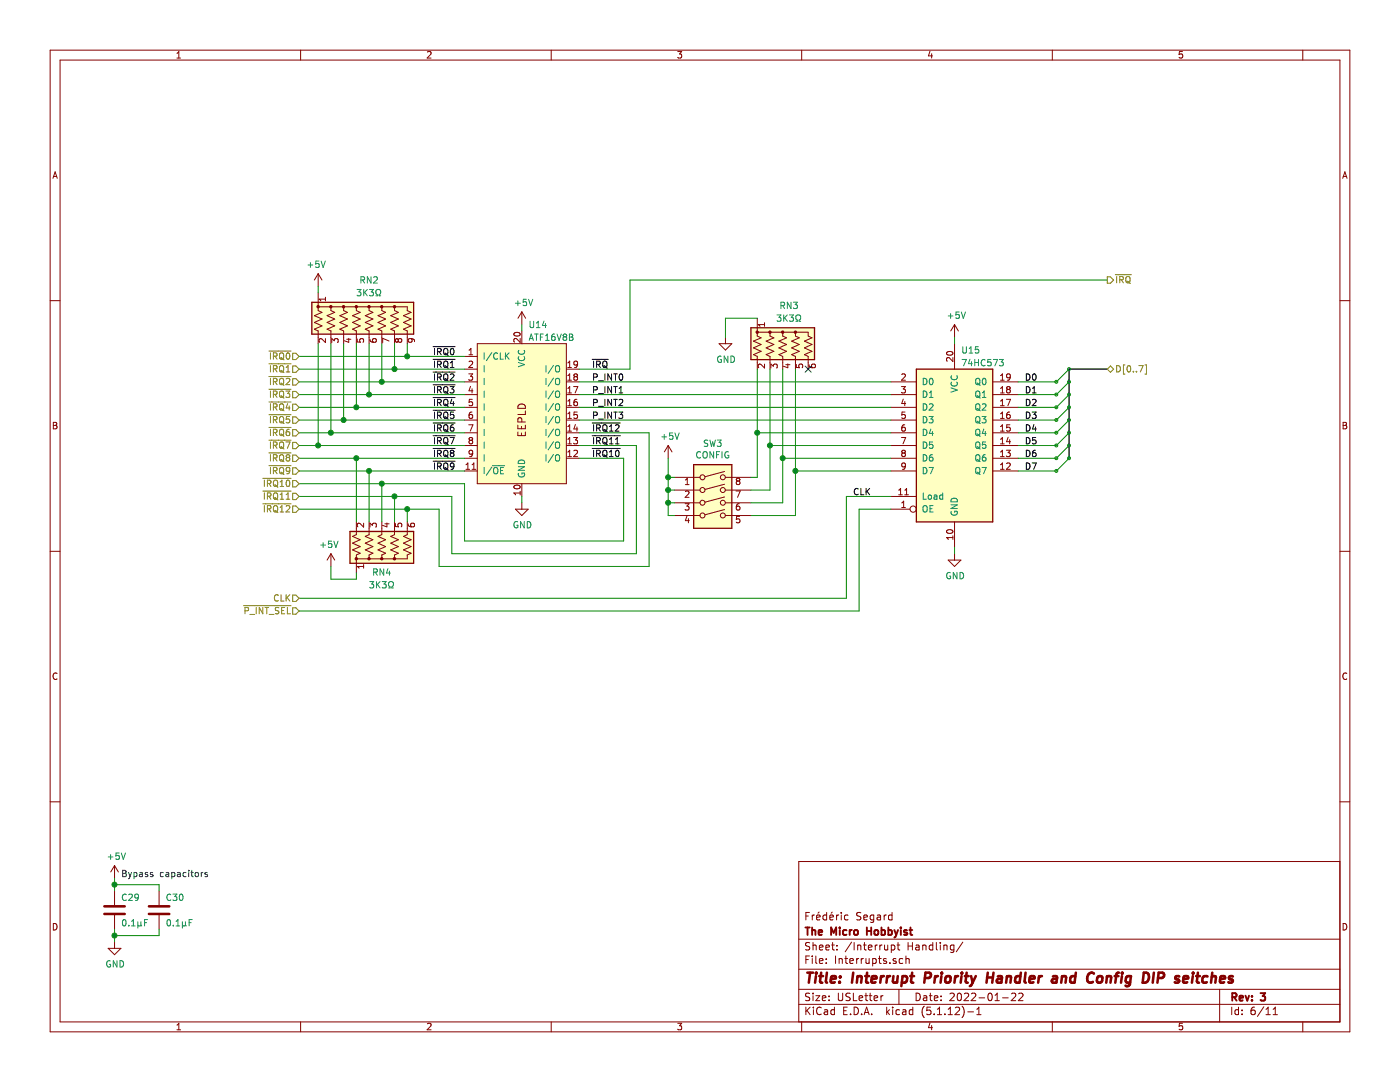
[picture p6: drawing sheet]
EESchema Schematic File Version 4
EELAYER 30 0
EELAYER END
$Descr USLetter 11000 8500
encoding utf-8
Sheet 6 11
Title "Interrupt Priority Handler and Config DIP seitches"
Date "2022-01-22"
Rev "3"
Comp "The Micro Hobbyist"
Comment1 "Frédéric Segard"
Comment2 ""
Comment3 ""
Comment4 ""
$EndDescr
Connection ~ 900  7350
Text Notes 950  6900 0    50   ~ 0
Bypass capacitors
Wire Wire Line
	900  7400 900  7350
$Comp
L power:+5V #PWR?
U 1 1
P 900 6900
AR Path="/624DB02C" Ref="#PWR?"  Part="1" 
AR Path="/5F3EA81D/624DB02C" Ref="#PWR?"  Part="1" 
AR Path="/60CF5668/624DB02C" Ref="#PWR?"  Part="1" 
AR Path="/63885FFC/624DB02C" Ref="#PWR?"  Part="1" 
AR Path="/61BE126B/624DB02C" Ref="#PWR?"  Part="1" 
AR Path="/61D74077/624DB02C" Ref="#PWR?"  Part="1" 
AR Path="/6229D10A/624DB02C" Ref="#PWR?"  Part="1" 
AR Path="/61CDC8A2/624DB02C" Ref="#PWR?"  Part="1" 
AR Path="/624CB96A/624DB02C" Ref="#PWR068"  Part="1" 
F 0 "#PWR068" H 900 6750 50  0001 C CNN
F 1 "+5V" H 915 7073 50  0000 C CNN
F 2 "" H 900 6900 50  0001 C CNN
F 3 "" H 900 6900 50  0001 C CNN
	1    900  6900
	1    0    0    -1  
$EndComp
$Comp
L Device:C C?
U 1 1
P 1250 7150
AR Path="/624DB032" Ref="C?"  Part="1" 
AR Path="/5F3EA81D/624DB032" Ref="C?"  Part="1" 
AR Path="/60CF5668/624DB032" Ref="C?"  Part="1" 
AR Path="/63885FFC/624DB032" Ref="C?"  Part="1" 
AR Path="/61BE126B/624DB032" Ref="C?"  Part="1" 
AR Path="/61D74077/624DB032" Ref="C?"  Part="1" 
AR Path="/6229D10A/624DB032" Ref="C?"  Part="1" 
AR Path="/61CDC8A2/624DB032" Ref="C?"  Part="1" 
AR Path="/624CB96A/624DB032" Ref="C30"  Part="1" 
F 0 "C30" H 1300 7250 50  0000 L CNN
F 1 "0.1µF" H 1300 7050 50  0000 L CNN
F 2 "Capacitor_THT:C_Disc_D3.0mm_W1.6mm_P2.50mm" H 1288 7000 50  0001 C CNN
F 3 "~" H 1250 7150 50  0001 C CNN
	1    1250 7150
	1    0    0    -1  
$EndComp
Wire Wire Line
	1250 7000 1250 6950
Wire Wire Line
	1250 7300 1250 7350
Wire Wire Line
	900  6900 900  6950
$Comp
L Device:C C?
U 1 1
P 900 7150
AR Path="/624DB03D" Ref="C?"  Part="1" 
AR Path="/5F3EA81D/624DB03D" Ref="C?"  Part="1" 
AR Path="/60CF5668/624DB03D" Ref="C?"  Part="1" 
AR Path="/63885FFC/624DB03D" Ref="C?"  Part="1" 
AR Path="/61BE126B/624DB03D" Ref="C?"  Part="1" 
AR Path="/61D74077/624DB03D" Ref="C?"  Part="1" 
AR Path="/6229D10A/624DB03D" Ref="C?"  Part="1" 
AR Path="/61CDC8A2/624DB03D" Ref="C?"  Part="1" 
AR Path="/624CB96A/624DB03D" Ref="C29"  Part="1" 
F 0 "C29" H 950 7250 50  0000 L CNN
F 1 "0.1µF" H 950 7050 50  0000 L CNN
F 2 "Capacitor_THT:C_Disc_D3.0mm_W1.6mm_P2.50mm" H 938 7000 50  0001 C CNN
F 3 "~" H 900 7150 50  0001 C CNN
	1    900  7150
	1    0    0    -1  
$EndComp
Wire Wire Line
	900  7000 900  6950
Wire Wire Line
	900  6950 1250 6950
Wire Wire Line
	900  7300 900  7350
Wire Wire Line
	900  7350 1250 7350
Connection ~ 900  6950
$Comp
L power:GND #PWR?
U 1 1
P 900 7400
AR Path="/5F86B098/624DB04A" Ref="#PWR?"  Part="1" 
AR Path="/624DB04A" Ref="#PWR?"  Part="1" 
AR Path="/63885FFC/624DB04A" Ref="#PWR?"  Part="1" 
AR Path="/61BE126B/624DB04A" Ref="#PWR?"  Part="1" 
AR Path="/61D74077/624DB04A" Ref="#PWR?"  Part="1" 
AR Path="/6229D10A/624DB04A" Ref="#PWR?"  Part="1" 
AR Path="/61CDC8A2/624DB04A" Ref="#PWR?"  Part="1" 
AR Path="/624CB96A/624DB04A" Ref="#PWR069"  Part="1" 
F 0 "#PWR069" H 900 7150 50  0001 C CNN
F 1 "GND" H 905 7227 50  0000 C CNN
F 2 "" H 900 7400 50  0001 C CNN
F 3 "" H 900 7400 50  0001 C CNN
	1    900  7400
	1    0    0    -1  
$EndComp
$Comp
L power:+5V #PWR?
U 1 1
P 4100 2550
AR Path="/62AB696A" Ref="#PWR?"  Part="1" 
AR Path="/60CF5668/62AB696A" Ref="#PWR?"  Part="1" 
AR Path="/63885FFC/62AB696A" Ref="#PWR?"  Part="1" 
AR Path="/61BE17A8/62AB696A" Ref="#PWR?"  Part="1" 
AR Path="/61D74077/62AB696A" Ref="#PWR?"  Part="1" 
AR Path="/61D74077/61F0E8E6/62AB696A" Ref="#PWR?"  Part="1" 
AR Path="/61C59C1E/62AB696A" Ref="#PWR?"  Part="1" 
AR Path="/61D74077/6226E583/62AB696A" Ref="#PWR?"  Part="1" 
AR Path="/623467BB/62AB696A" Ref="#PWR?"  Part="1" 
AR Path="/61CDC8A2/62AB696A" Ref="#PWR?"  Part="1" 
AR Path="/624CB96A/62AB696A" Ref="#PWR061"  Part="1" 
F 0 "#PWR061" H 4100 2400 50  0001 C CNN
F 1 "+5V" H 4115 2723 50  0000 C CNN
F 2 "" H 4100 2550 50  0001 C CNN
F 3 "" H 4100 2550 50  0001 C CNN
	1    4100 2550
	1    0    0    -1  
$EndComp
Wire Wire Line
	4100 2600 4100 2550
$Comp
L power:GND #PWR?
U 1 1
P 4100 3950
AR Path="/624DB057" Ref="#PWR?"  Part="1" 
AR Path="/5F3EA81D/624DB057" Ref="#PWR?"  Part="1" 
AR Path="/60CF5668/624DB057" Ref="#PWR?"  Part="1" 
AR Path="/63885FFC/624DB057" Ref="#PWR?"  Part="1" 
AR Path="/61BE17A8/624DB057" Ref="#PWR?"  Part="1" 
AR Path="/61D74077/624DB057" Ref="#PWR?"  Part="1" 
AR Path="/61D74077/61F0E8E6/624DB057" Ref="#PWR?"  Part="1" 
AR Path="/61C59C1E/624DB057" Ref="#PWR?"  Part="1" 
AR Path="/61D74077/6226E583/624DB057" Ref="#PWR?"  Part="1" 
AR Path="/623467BB/624DB057" Ref="#PWR?"  Part="1" 
AR Path="/61CDC8A2/624DB057" Ref="#PWR?"  Part="1" 
AR Path="/624CB96A/624DB057" Ref="#PWR065"  Part="1" 
F 0 "#PWR065" H 4100 3700 50  0001 C CNN
F 1 "GND" H 4105 3777 50  0000 C CNN
F 2 "" H 4100 3950 50  0001 C CNN
F 3 "" H 4100 3950 50  0001 C CNN
	1    4100 3950
	1    0    0    -1  
$EndComp
$Comp
L 0_Fred's_Local_Library:ATF16V8B U?
U 1 1
P 4100 2650
AR Path="/61D74077/62AB696C" Ref="U?"  Part="1" 
AR Path="/61D74077/61F0E8E6/62AB696C" Ref="U?"  Part="1" 
AR Path="/61C59C1E/62AB696C" Ref="U?"  Part="1" 
AR Path="/61D74077/6226E583/62AB696C" Ref="U?"  Part="1" 
AR Path="/623467BB/62AB696C" Ref="U?"  Part="1" 
AR Path="/61CDC8A2/62AB696C" Ref="U?"  Part="1" 
AR Path="/624CB96A/62AB696C" Ref="U14"  Part="1" 
AR Path="/62AB696C" Ref="U?"  Part="1" 
F 0 "U14" H 4150 2750 50  0000 L CNN
F 1 "ATF16V8B" H 4150 2650 50  0000 L CNN
F 2 "Package_DIP:DIP-20_W7.62mm_Socket" H 4100 2650 50  0001 C CNN
F 3 "http://ww1.microchip.com/downloads/en/DeviceDoc/Atmel-0364-PLD-ATF16V8B-8BQ-8BQL-Datasheet.pdf" H 4100 2650 50  0001 C CNN
	1    4100 2650
	1    0    0    -1  
$EndComp
$Comp
L power:+5V #PWR?
U 1 1
P 2500 2250
AR Path="/62AB696D" Ref="#PWR?"  Part="1" 
AR Path="/5F3EA81D/62AB696D" Ref="#PWR?"  Part="1" 
AR Path="/60CF5668/62AB696D" Ref="#PWR?"  Part="1" 
AR Path="/62BC6D80/62AB696D" Ref="#PWR?"  Part="1" 
AR Path="/63885FFC/62AB696D" Ref="#PWR?"  Part="1" 
AR Path="/61BE17A8/62AB696D" Ref="#PWR?"  Part="1" 
AR Path="/61D74077/62AB696D" Ref="#PWR?"  Part="1" 
AR Path="/61D74077/61F0E8E6/62AB696D" Ref="#PWR?"  Part="1" 
AR Path="/61C59C1E/62AB696D" Ref="#PWR?"  Part="1" 
AR Path="/61D74077/6226E583/62AB696D" Ref="#PWR?"  Part="1" 
AR Path="/623467BB/62AB696D" Ref="#PWR?"  Part="1" 
AR Path="/61CDC8A2/62AB696D" Ref="#PWR?"  Part="1" 
AR Path="/624CB96A/62AB696D" Ref="#PWR060"  Part="1" 
F 0 "#PWR060" H 2500 2100 50  0001 C CNN
F 1 "+5V" H 2515 2423 50  0000 C CNN
F 2 "" H 2500 2250 50  0001 C CNN
F 3 "" H 2500 2250 50  0001 C CNN
	1    2500 2250
	-1   0    0    -1  
$EndComp
Wire Wire Line
	4100 3900 4100 3950
Wire Wire Line
	2350 2800 3200 2800
Wire Wire Line
	2350 2900 3100 2900
Wire Wire Line
	2350 3000 3000 3000
Wire Wire Line
	2350 3100 2900 3100
Wire Wire Line
	2350 3200 2800 3200
Wire Wire Line
	2500 2700 2500 3500
Wire Wire Line
	2600 2700 2600 3400
Wire Wire Line
	2700 2700 2700 3300
Wire Wire Line
	2800 2700 2800 3200
Wire Wire Line
	2900 2700 2900 3100
Wire Wire Line
	3000 2700 3000 3000
Wire Wire Line
	3100 2700 3100 2900
Wire Wire Line
	3200 2700 3200 2800
Wire Wire Line
	2500 2250 2500 2300
$Comp
L Device:R_Network08_US RN?
U 1 1
P 2900 2500
AR Path="/62AB696E" Ref="RN?"  Part="1" 
AR Path="/63885FFC/62AB696E" Ref="RN?"  Part="1" 
AR Path="/61BE17A8/62AB696E" Ref="RN?"  Part="1" 
AR Path="/61D74077/62AB696E" Ref="RN?"  Part="1" 
AR Path="/61D74077/61F0E8E6/62AB696E" Ref="RN?"  Part="1" 
AR Path="/61C59C1E/62AB696E" Ref="RN?"  Part="1" 
AR Path="/61D74077/6226E583/62AB696E" Ref="RN?"  Part="1" 
AR Path="/623467BB/62AB696E" Ref="RN?"  Part="1" 
AR Path="/61CDC8A2/62AB696E" Ref="RN?"  Part="1" 
AR Path="/624CB96A/62AB696E" Ref="RN2"  Part="1" 
F 0 "RN2" H 2900 2800 50  0000 C CNN
F 1 "3K3Ω" H 2900 2700 50  0000 C CNN
F 2 "Resistor_THT:R_Array_SIP9" V 3375 2500 50  0001 C CNN
F 3 "http://www.vishay.com/docs/31509/csc.pdf" H 2900 2500 50  0001 C CNN
	1    2900 2500
	1    0    0    -1  
$EndComp
Text Label 3400 2800 0    50   ~ 0
~IRQ0
Text Label 3400 2900 0    50   ~ 0
~IRQ1
Text Label 3400 3000 0    50   ~ 0
~IRQ2
Text Label 3400 3100 0    50   ~ 0
~IRQ3
Text Label 3400 3200 0    50   ~ 0
~IRQ4
Text Label 3400 3300 0    50   ~ 0
~IRQ5
Text Label 3400 3400 0    50   ~ 0
~IRQ6
Text Label 3400 3500 0    50   ~ 0
~IRQ7
Text Label 4650 2900 0    50   ~ 0
~IRQ
Text HLabel 8700 2200 2    50   Output ~ 0
~IRQ
Wire Wire Line
	2350 3500 2500 3500
Wire Wire Line
	2350 3400 2600 3400
Wire Wire Line
	2350 3300 2700 3300
Text Label 4650 3000 0    50   ~ 0
P_INT0
Text Label 4650 3100 0    50   ~ 0
P_INT1
Text Label 4650 3200 0    50   ~ 0
P_INT2
Text Label 4650 3300 0    50   ~ 0
P_INT3
$Comp
L 74xx:74LS573 U?
U 1 1
P 7500 3500
AR Path="/61CDC8A2/62AB696F" Ref="U?"  Part="1" 
AR Path="/624CB96A/62AB696F" Ref="U15"  Part="1" 
F 0 "U15" H 7550 4250 50  0000 L CNN
F 1 "74HC573" H 7550 4150 50  0000 L CNN
F 2 "Package_DIP:DIP-20_W7.62mm_Socket" H 7500 3500 50  0001 C CNN
F 3 "74xx/74hc573.pdf" H 7500 3500 50  0001 C CNN
	1    7500 3500
	1    0    0    -1  
$EndComp
$Comp
L power:+5V #PWR?
U 1 1
P 7500 2650
AR Path="/62AB6970" Ref="#PWR?"  Part="1" 
AR Path="/5F3EA81D/62AB6970" Ref="#PWR?"  Part="1" 
AR Path="/60CF5668/62AB6970" Ref="#PWR?"  Part="1" 
AR Path="/63885FFC/62AB6970" Ref="#PWR?"  Part="1" 
AR Path="/61BE126B/62AB6970" Ref="#PWR?"  Part="1" 
AR Path="/61D74077/62AB6970" Ref="#PWR?"  Part="1" 
AR Path="/6229D10A/62AB6970" Ref="#PWR?"  Part="1" 
AR Path="/61CDC8A2/62AB6970" Ref="#PWR?"  Part="1" 
AR Path="/624CB96A/62AB6970" Ref="#PWR063"  Part="1" 
F 0 "#PWR063" H 7500 2500 50  0001 C CNN
F 1 "+5V" H 7515 2823 50  0000 C CNN
F 2 "" H 7500 2650 50  0001 C CNN
F 3 "" H 7500 2650 50  0001 C CNN
	1    7500 2650
	1    0    0    -1  
$EndComp
Wire Wire Line
	7500 2700 7500 2650
$Comp
L power:GND #PWR?
U 1 1
P 7500 4350
AR Path="/62AB6971" Ref="#PWR?"  Part="1" 
AR Path="/5F3EA81D/62AB6971" Ref="#PWR?"  Part="1" 
AR Path="/60CF5668/62AB6971" Ref="#PWR?"  Part="1" 
AR Path="/63885FFC/62AB6971" Ref="#PWR?"  Part="1" 
AR Path="/61BE17A8/62AB6971" Ref="#PWR?"  Part="1" 
AR Path="/61D74077/62AB6971" Ref="#PWR?"  Part="1" 
AR Path="/61D74077/61F0E8E6/62AB6971" Ref="#PWR?"  Part="1" 
AR Path="/61C59C1E/62AB6971" Ref="#PWR?"  Part="1" 
AR Path="/61D74077/6226E583/62AB6971" Ref="#PWR?"  Part="1" 
AR Path="/623467BB/62AB6971" Ref="#PWR?"  Part="1" 
AR Path="/61CDC8A2/62AB6971" Ref="#PWR?"  Part="1" 
AR Path="/624CB96A/62AB6971" Ref="#PWR066"  Part="1" 
F 0 "#PWR066" H 7500 4100 50  0001 C CNN
F 1 "GND" H 7505 4177 50  0000 C CNN
F 2 "" H 7500 4350 50  0001 C CNN
F 3 "" H 7500 4350 50  0001 C CNN
	1    7500 4350
	1    0    0    -1  
$EndComp
Wire Wire Line
	7500 4300 7500 4350
Wire Wire Line
	4950 2200 4950 2900
Wire Wire Line
	4950 2900 4550 2900
Wire Wire Line
	3650 4250 3650 3800
Wire Wire Line
	4550 3500 5000 3500
Wire Wire Line
	5000 3500 5000 4350
Wire Wire Line
	5000 4350 3550 4350
Wire Wire Line
	3550 4350 3550 3900
Wire Wire Line
	4550 3400 5100 3400
Wire Wire Line
	5100 3400 5100 4450
Wire Wire Line
	5100 4450 3450 4450
Wire Wire Line
	3450 4450 3450 4000
Connection ~ 2500 3500
Connection ~ 2600 3400
Connection ~ 2700 3300
Connection ~ 2800 3200
Connection ~ 2900 3100
Connection ~ 3000 3000
Connection ~ 3100 2900
Connection ~ 3200 2800
Wire Wire Line
	2700 3300 3650 3300
Wire Wire Line
	2800 3200 3650 3200
Wire Wire Line
	2900 3100 3650 3100
Wire Wire Line
	3000 3000 3650 3000
Wire Wire Line
	3100 2900 3650 2900
Wire Wire Line
	3200 2800 3650 2800
Wire Wire Line
	2500 3500 3650 3500
Wire Wire Line
	2600 3400 3650 3400
$Comp
L Device:R_Network05_US RN?
U 1 1
P 3000 4300
AR Path="/61CDC8A2/624DB0D9" Ref="RN?"  Part="1" 
AR Path="/624CB96A/624DB0D9" Ref="RN4"  Part="1" 
F 0 "RN4" H 3000 4500 50  0000 C CNN
F 1 "3K3Ω" H 3000 4600 50  0000 C CNN
F 2 "Resistor_THT:R_Array_SIP6" V 3375 4300 50  0001 C CNN
F 3 "http://www.vishay.com/docs/31509/csc.pdf" H 3000 4300 50  0001 C CNN
	1    3000 4300
	1    0    0    1   
$EndComp
Text Label 3400 3600 0    50   ~ 0
~IRQ8
Text Label 3400 3700 0    50   ~ 0
~IRQ9
Text Label 4650 3600 0    50   ~ 0
~IRQ10
Text Label 4650 3500 0    50   ~ 0
~IRQ11
Text Label 4650 3400 0    50   ~ 0
~IRQ12
Wire Wire Line
	4550 3600 4900 3600
Wire Wire Line
	4900 3600 4900 4250
Wire Wire Line
	3650 4250 4900 4250
$Comp
L power:+5V #PWR?
U 1 1
P 2600 4450
AR Path="/624DB0FB" Ref="#PWR?"  Part="1" 
AR Path="/5F3EA81D/624DB0FB" Ref="#PWR?"  Part="1" 
AR Path="/60CF5668/624DB0FB" Ref="#PWR?"  Part="1" 
AR Path="/62BC6D80/624DB0FB" Ref="#PWR?"  Part="1" 
AR Path="/63885FFC/624DB0FB" Ref="#PWR?"  Part="1" 
AR Path="/61BE17A8/624DB0FB" Ref="#PWR?"  Part="1" 
AR Path="/61D74077/624DB0FB" Ref="#PWR?"  Part="1" 
AR Path="/61D74077/61F0E8E6/624DB0FB" Ref="#PWR?"  Part="1" 
AR Path="/61C59C1E/624DB0FB" Ref="#PWR?"  Part="1" 
AR Path="/61D74077/6226E583/624DB0FB" Ref="#PWR?"  Part="1" 
AR Path="/623467BB/624DB0FB" Ref="#PWR?"  Part="1" 
AR Path="/61CDC8A2/624DB0FB" Ref="#PWR?"  Part="1" 
AR Path="/624CB96A/624DB0FB" Ref="#PWR067"  Part="1" 
F 0 "#PWR067" H 2600 4300 50  0001 C CNN
F 1 "+5V" H 2615 4623 50  0000 C CNN
F 2 "" H 2600 4450 50  0001 C CNN
F 3 "" H 2600 4450 50  0001 C CNN
	1    2600 4450
	-1   0    0    -1  
$EndComp
Wire Wire Line
	2600 4550 2800 4550
Wire Wire Line
	2800 4550 2800 4500
Wire Wire Line
	2600 4450 2600 4550
Wire Wire Line
	8000 3000 8300 3000
Wire Wire Line
	8000 3100 8300 3100
Wire Wire Line
	8000 3200 8300 3200
Wire Wire Line
	8000 3300 8300 3300
Wire Wire Line
	8000 3400 8300 3400
Wire Wire Line
	8000 3500 8300 3500
Wire Wire Line
	8000 3600 8300 3600
Wire Wire Line
	8000 3700 8300 3700
Text Label 8050 3000 0    50   ~ 0
D0
Text Label 8050 3100 0    50   ~ 0
D1
Text Label 8050 3200 0    50   ~ 0
D2
Text Label 8050 3300 0    50   ~ 0
D3
Text Label 8050 3400 0    50   ~ 0
D4
Text Label 8050 3500 0    50   ~ 0
D5
Text Label 8050 3600 0    50   ~ 0
D6
Text Label 8050 3700 0    50   ~ 0
D7
Entry Wire Line
	8400 2900 8300 3000
Entry Wire Line
	8400 3000 8300 3100
Entry Wire Line
	8400 3100 8300 3200
Entry Wire Line
	8400 3200 8300 3300
Entry Wire Line
	8400 3300 8300 3400
Entry Wire Line
	8400 3400 8300 3500
Entry Wire Line
	8400 3500 8300 3600
Entry Wire Line
	8400 3600 8300 3700
Wire Bus Line
	8400 2900 8700 2900
Text HLabel 8700 2900 2    50   BiDi ~ 0
D[0..7]
Text HLabel 2350 2800 0    50   Input ~ 0
~IRQ0
Text HLabel 2350 2900 0    50   Input ~ 0
~IRQ1
Text HLabel 2350 3000 0    50   Input ~ 0
~IRQ2
Text HLabel 2350 3100 0    50   Input ~ 0
~IRQ3
Text HLabel 2350 3200 0    50   Input ~ 0
~IRQ4
Text HLabel 2350 3300 0    50   Input ~ 0
~IRQ5
Text HLabel 2350 3400 0    50   Input ~ 0
~IRQ6
Text HLabel 2350 3500 0    50   Input ~ 0
~IRQ7
Text HLabel 2350 3600 0    50   Input ~ 0
~IRQ8
Text HLabel 2350 3700 0    50   Input ~ 0
~IRQ9
Text HLabel 2350 3800 0    50   Input ~ 0
~IRQ10
Text HLabel 2350 3900 0    50   Input ~ 0
~IRQ11
Text HLabel 2350 4000 0    50   Input ~ 0
~IRQ12
Wire Wire Line
	6750 4000 6750 4800
Wire Wire Line
	6750 4800 2350 4800
Text HLabel 2350 4800 0    50   Input ~ 0
~P_INT_SEL
Wire Wire Line
	4950 2200 8700 2200
Wire Wire Line
	6650 3900 6650 4700
Wire Wire Line
	6650 4700 2350 4700
Text Label 6700 3900 0    50   ~ 0
CLK
Text HLabel 2350 4700 0    50   Input ~ 0
CLK
Wire Wire Line
	4550 3000 7000 3000
Wire Wire Line
	4550 3100 7000 3100
Wire Wire Line
	4550 3200 7000 3200
Wire Wire Line
	4550 3300 7000 3300
Wire Wire Line
	6750 4000 7000 4000
Wire Wire Line
	6650 3900 7000 3900
$Comp
L Switch:SW_DIP_x04 SW3
U 1 1
P 5600 3950
F 0 "SW3" H 5600 4417 50  0000 C CNN
F 1 "CONFIG" H 5600 4326 50  0000 C CNN
F 2 "Button_Switch_THT:SW_DIP_SPSTx04_Slide_9.78x12.34mm_W7.62mm_P2.54mm" H 5600 3950 50  0001 C CNN
F 3 "~" H 5600 3950 50  0001 C CNN
	1    5600 3950
	1    0    0    -1  
$EndComp
$Comp
L Device:R_Network05_US RN3
U 1 1
P 6150 2700
F 0 "RN3" H 6200 3000 50  0000 C CNN
F 1 "3K3Ω" H 6200 2900 50  0000 C CNN
F 2 "Resistor_THT:R_Array_SIP6" V 6525 2700 50  0001 C CNN
F 3 "http://www.vishay.com/docs/31509/csc.pdf" H 6150 2700 50  0001 C CNN
	1    6150 2700
	1    0    0    -1  
$EndComp
Wire Wire Line
	5950 2500 5700 2500
Wire Wire Line
	5700 2500 5700 2650
$Comp
L power:GND #PWR?
U 1 1
P 5700 2650
AR Path="/61F81C0B" Ref="#PWR?"  Part="1" 
AR Path="/5F3EA81D/61F81C0B" Ref="#PWR?"  Part="1" 
AR Path="/60CF5668/61F81C0B" Ref="#PWR?"  Part="1" 
AR Path="/63885FFC/61F81C0B" Ref="#PWR?"  Part="1" 
AR Path="/61BE17A8/61F81C0B" Ref="#PWR?"  Part="1" 
AR Path="/61D74077/61F81C0B" Ref="#PWR?"  Part="1" 
AR Path="/61D74077/61F0E8E6/61F81C0B" Ref="#PWR?"  Part="1" 
AR Path="/61C59C1E/61F81C0B" Ref="#PWR?"  Part="1" 
AR Path="/61D74077/6226E583/61F81C0B" Ref="#PWR?"  Part="1" 
AR Path="/623467BB/61F81C0B" Ref="#PWR?"  Part="1" 
AR Path="/61CDC8A2/61F81C0B" Ref="#PWR?"  Part="1" 
AR Path="/624CB96A/61F81C0B" Ref="#PWR062"  Part="1" 
F 0 "#PWR062" H 5700 2400 50  0001 C CNN
F 1 "GND" H 5705 2477 50  0000 C CNN
F 2 "" H 5700 2650 50  0001 C CNN
F 3 "" H 5700 2650 50  0001 C CNN
	1    5700 2650
	1    0    0    -1  
$EndComp
Wire Wire Line
	5900 3750 5950 3750
Wire Wire Line
	5950 3750 5950 3400
Wire Wire Line
	5900 3850 6050 3850
Wire Wire Line
	6050 3850 6050 3500
Wire Wire Line
	5900 3950 6150 3950
Wire Wire Line
	6150 3950 6150 3600
Wire Wire Line
	5900 4050 6250 4050
Wire Wire Line
	6250 4050 6250 3700
NoConn ~ 6350 2900
Wire Wire Line
	5300 4050 5250 4050
Wire Wire Line
	5250 4050 5250 3950
Wire Wire Line
	5250 3750 5300 3750
Wire Wire Line
	5300 3850 5250 3850
Connection ~ 5250 3850
Wire Wire Line
	5250 3850 5250 3750
Wire Wire Line
	5300 3950 5250 3950
Connection ~ 5250 3950
Wire Wire Line
	5250 3950 5250 3850
Wire Wire Line
	5250 3750 5250 3600
Connection ~ 5250 3750
$Comp
L power:+5V #PWR?
U 1 1
P 5250 3600
AR Path="/61F9EFA7" Ref="#PWR?"  Part="1" 
AR Path="/60CF5668/61F9EFA7" Ref="#PWR?"  Part="1" 
AR Path="/63885FFC/61F9EFA7" Ref="#PWR?"  Part="1" 
AR Path="/61BE17A8/61F9EFA7" Ref="#PWR?"  Part="1" 
AR Path="/61D74077/61F9EFA7" Ref="#PWR?"  Part="1" 
AR Path="/61D74077/61F0E8E6/61F9EFA7" Ref="#PWR?"  Part="1" 
AR Path="/61C59C1E/61F9EFA7" Ref="#PWR?"  Part="1" 
AR Path="/61D74077/6226E583/61F9EFA7" Ref="#PWR?"  Part="1" 
AR Path="/623467BB/61F9EFA7" Ref="#PWR?"  Part="1" 
AR Path="/61CDC8A2/61F9EFA7" Ref="#PWR?"  Part="1" 
AR Path="/624CB96A/61F9EFA7" Ref="#PWR064"  Part="1" 
F 0 "#PWR064" H 5250 3450 50  0001 C CNN
F 1 "+5V" H 5265 3773 50  0000 C CNN
F 2 "" H 5250 3600 50  0001 C CNN
F 3 "" H 5250 3600 50  0001 C CNN
	1    5250 3600
	1    0    0    -1  
$EndComp
Wire Wire Line
	5950 3400 7000 3400
Connection ~ 5950 3400
Wire Wire Line
	5950 3400 5950 2900
Wire Wire Line
	6050 3500 7000 3500
Connection ~ 6050 3500
Wire Wire Line
	6050 3500 6050 2900
Wire Wire Line
	6150 3600 7000 3600
Connection ~ 6150 3600
Wire Wire Line
	6150 3600 6150 2900
Wire Wire Line
	6250 3700 7000 3700
Connection ~ 6250 3700
Wire Wire Line
	6250 3700 6250 2900
Wire Wire Line
	2350 4000 3200 4000
Wire Wire Line
	2350 3900 3100 3900
Wire Wire Line
	2350 3800 3000 3800
Wire Wire Line
	2350 3700 2900 3700
Wire Wire Line
	2350 3600 2800 3600
Wire Wire Line
	2800 4100 2800 3600
Connection ~ 2800 3600
Wire Wire Line
	2800 3600 3650 3600
Wire Wire Line
	2900 4100 2900 3700
Connection ~ 2900 3700
Wire Wire Line
	2900 3700 3650 3700
Wire Wire Line
	3000 4100 3000 3800
Connection ~ 3000 3800
Wire Wire Line
	3000 3800 3650 3800
Wire Wire Line
	3100 4100 3100 3900
Connection ~ 3100 3900
Wire Wire Line
	3100 3900 3550 3900
Wire Wire Line
	3200 4100 3200 4000
Connection ~ 3200 4000
Wire Wire Line
	3200 4000 3450 4000
Wire Bus Line
	8400 2900 8400 3600
$EndSCHEMATC
